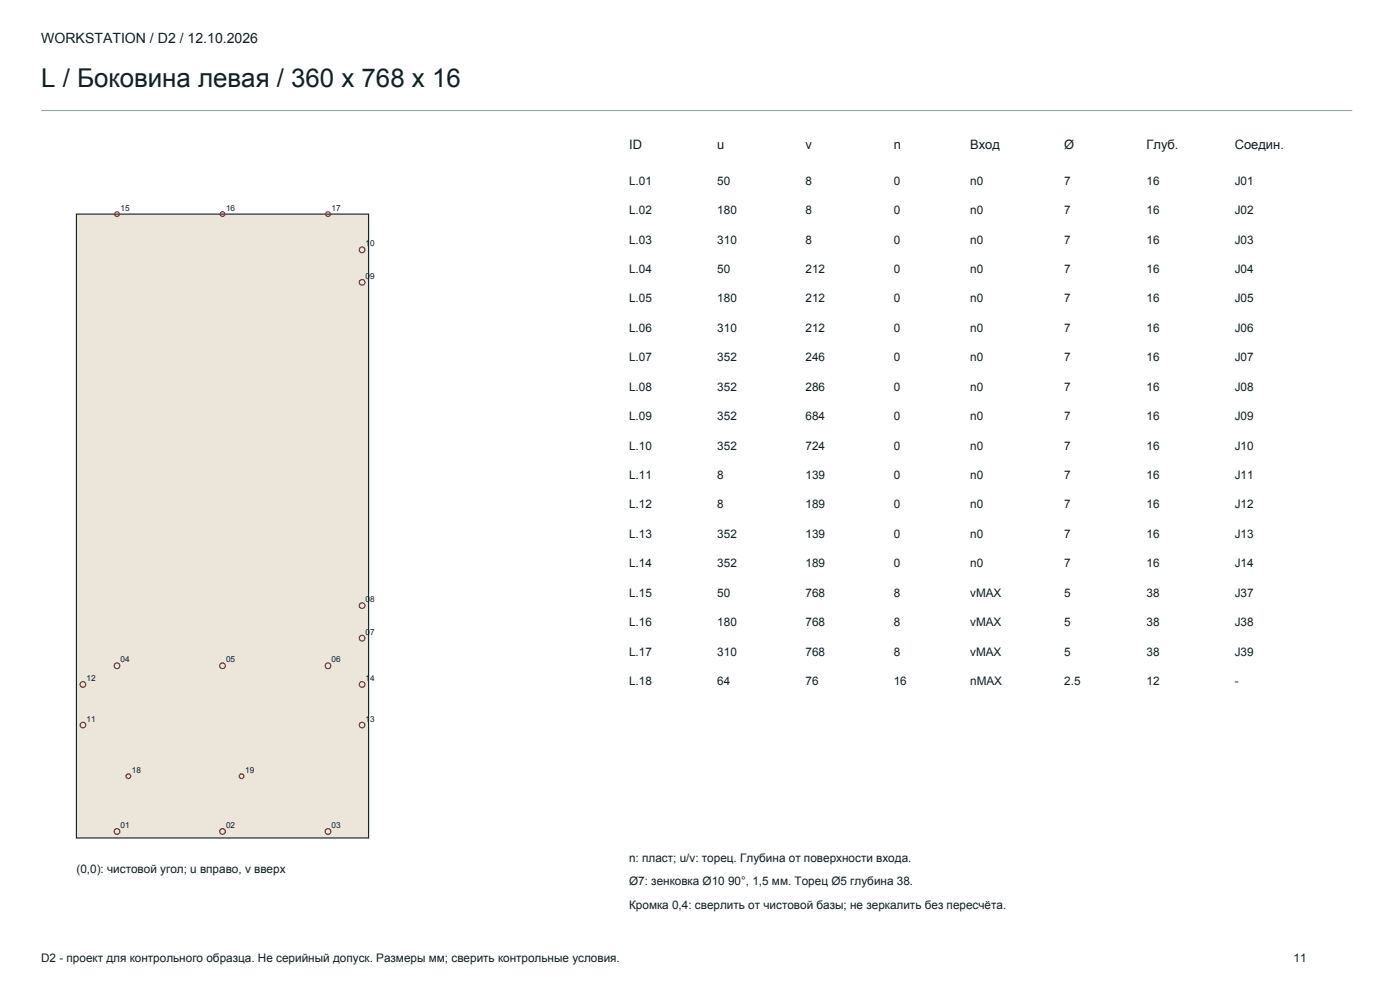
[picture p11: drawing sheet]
<svg xmlns="http://www.w3.org/2000/svg" width="420mm" height="297mm" viewBox="0 0 420 297" stroke-linecap="round" stroke-linejoin="round" font-family="sans-serif">
<path d="M12.3 33.1h393.4" fill="none" stroke="#99a6a6" stroke-width=".35"/>
<path d="M22.9 64.2h87.7v186.9h-87.7z" fill-rule="evenodd" fill="#ebe6d9" stroke="#1a2629" stroke-width=".35"/>
<g fill="none" stroke="#b31f0f" stroke-width=".35">
<circle cx="35.1" cy="64.2" r=".71"/>
<circle cx="66.8" cy="64.2" r=".71"/>
<circle cx="98.4" cy="64.2" r=".71"/>
<circle cx="108.6" cy="74.9" r=".85"/>
<circle cx="108.6" cy="84.6" r=".85"/>
<circle cx="35.1" cy="199.5" r=".85"/>
<circle cx="66.8" cy="199.5" r=".85"/>
<circle cx="98.4" cy="199.5" r=".85"/>
<circle cx="108.6" cy="181.5" r=".85"/>
<circle cx="108.6" cy="191.2" r=".85"/>
<circle cx="24.9" cy="205.1" r=".85"/>
<circle cx="24.9" cy="217.3" r=".85"/>
<circle cx="108.6" cy="205.1" r=".85"/>
<circle cx="108.6" cy="217.3" r=".85"/>
<circle cx="38.5" cy="232.6" r=".71"/>
<circle cx="72.5" cy="232.6" r=".71"/>
<circle cx="35.1" cy="249.2" r=".85"/>
<circle cx="66.8" cy="249.2" r=".85"/>
<circle cx="98.4" cy="249.2" r=".85"/>
</g>
<text font-size="7.8" fill="#121f24" x="12.3" y="26.1">L / Боковина левая / 360 x 768 x 16</text>
<text font-size="4.2" fill="#121f24" x="12.3" y="13">WORKSTATION / D2 / 12.10.2026</text>
<g font-size="3.9" fill="#121f24">
<text x="188.7" y="44.8">ID</text>
<text x="215.2" y="44.8">u</text>
<text x="241.7" y="44.8">v</text>
<text x="268.1" y="44.8">n</text>
<text x="291" y="44.8">Вход</text>
<text x="319.3" y="44.8">Ø</text>
<text x="344" y="44.8">Глуб.</text>
<text x="370.4" y="44.8">Соедин.</text>
</g>
<g font-size="3.5" fill="#121f24">
<text x="188.7" y="55.3">L.01</text>
<text x="215.2" y="55.3">50</text>
<text x="241.7" y="55.3">8</text>
<text x="268.1" y="55.3">0</text>
<text x="291" y="55.3">n0</text>
<text x="319.3" y="55.3">7</text>
<text x="344" y="55.3">16</text>
<text x="370.4" y="55.3">J01</text>
<text x="188.7" y="64.2">L.02</text>
<text x="215.2" y="64.2">180</text>
<text x="241.7" y="64.2">8</text>
<text x="268.1" y="64.2">0</text>
<text x="291" y="64.2">n0</text>
<text x="319.3" y="64.2">7</text>
<text x="344" y="64.2">16</text>
<text x="370.4" y="64.2">J02</text>
<text x="188.7" y="73">L.03</text>
<text x="215.2" y="73">310</text>
<text x="241.7" y="73">8</text>
<text x="268.1" y="73">0</text>
<text x="291" y="73">n0</text>
<text x="319.3" y="73">7</text>
<text x="344" y="73">16</text>
<text x="370.4" y="73">J03</text>
<text x="188.7" y="81.8">L.04</text>
<text x="215.2" y="81.8">50</text>
<text x="241.7" y="81.8">212</text>
<text x="268.1" y="81.8">0</text>
<text x="291" y="81.8">n0</text>
<text x="319.3" y="81.8">7</text>
<text x="344" y="81.8">16</text>
<text x="370.4" y="81.8">J04</text>
<text x="188.7" y="90.6">L.05</text>
<text x="215.2" y="90.6">180</text>
<text x="241.7" y="90.6">212</text>
<text x="268.1" y="90.6">0</text>
<text x="291" y="90.6">n0</text>
<text x="319.3" y="90.6">7</text>
<text x="344" y="90.6">16</text>
<text x="370.4" y="90.6">J05</text>
<text x="188.7" y="99.4">L.06</text>
<text x="215.2" y="99.4">310</text>
<text x="241.7" y="99.4">212</text>
<text x="268.1" y="99.4">0</text>
<text x="291" y="99.4">n0</text>
<text x="319.3" y="99.4">7</text>
<text x="344" y="99.4">16</text>
<text x="370.4" y="99.4">J06</text>
<text x="188.7" y="108.3">L.07</text>
<text x="215.2" y="108.3">352</text>
<text x="241.7" y="108.3">246</text>
<text x="268.1" y="108.3">0</text>
<text x="291" y="108.3">n0</text>
<text x="319.3" y="108.3">7</text>
<text x="344" y="108.3">16</text>
<text x="370.4" y="108.3">J07</text>
<text x="188.7" y="117.1">L.08</text>
<text x="215.2" y="117.1">352</text>
<text x="241.7" y="117.1">286</text>
<text x="268.1" y="117.1">0</text>
<text x="291" y="117.1">n0</text>
<text x="319.3" y="117.1">7</text>
<text x="344" y="117.1">16</text>
<text x="370.4" y="117.1">J08</text>
<text x="188.7" y="125.9">L.09</text>
<text x="215.2" y="125.9">352</text>
<text x="241.7" y="125.9">684</text>
<text x="268.1" y="125.9">0</text>
<text x="291" y="125.9">n0</text>
<text x="319.3" y="125.9">7</text>
<text x="344" y="125.9">16</text>
<text x="370.4" y="125.9">J09</text>
<text x="188.7" y="134.7">L.10</text>
<text x="215.2" y="134.7">352</text>
<text x="241.7" y="134.7">724</text>
<text x="268.1" y="134.7">0</text>
<text x="291" y="134.7">n0</text>
<text x="319.3" y="134.7">7</text>
<text x="344" y="134.7">16</text>
<text x="370.4" y="134.7">J10</text>
<text x="188.7" y="143.5">L.11</text>
<text x="215.2" y="143.5">8</text>
<text x="241.7" y="143.5">139</text>
<text x="268.1" y="143.5">0</text>
<text x="291" y="143.5">n0</text>
<text x="319.3" y="143.5">7</text>
<text x="344" y="143.5">16</text>
<text x="370.4" y="143.5">J11</text>
<text x="188.7" y="152.4">L.12</text>
<text x="215.2" y="152.4">8</text>
<text x="241.7" y="152.4">189</text>
<text x="268.1" y="152.4">0</text>
<text x="291" y="152.4">n0</text>
<text x="319.3" y="152.4">7</text>
<text x="344" y="152.4">16</text>
<text x="370.4" y="152.4">J12</text>
<text x="188.7" y="161.2">L.13</text>
<text x="215.2" y="161.2">352</text>
<text x="241.7" y="161.2">139</text>
<text x="268.1" y="161.2">0</text>
<text x="291" y="161.2">n0</text>
<text x="319.3" y="161.2">7</text>
<text x="344" y="161.2">16</text>
<text x="370.4" y="161.2">J13</text>
<text x="188.7" y="170">L.14</text>
<text x="215.2" y="170">352</text>
<text x="241.7" y="170">189</text>
<text x="268.1" y="170">0</text>
<text x="291" y="170">n0</text>
<text x="319.3" y="170">7</text>
<text x="344" y="170">16</text>
<text x="370.4" y="170">J14</text>
<text x="188.7" y="178.8">L.15</text>
<text x="215.2" y="178.8">50</text>
<text x="241.7" y="178.8">768</text>
<text x="268.1" y="178.8">8</text>
<text x="291" y="178.8">vMAX</text>
<text x="319.3" y="178.8">5</text>
<text x="344" y="178.8">38</text>
<text x="370.4" y="178.8">J37</text>
<text x="188.7" y="187.6">L.16</text>
<text x="215.2" y="187.6">180</text>
<text x="241.7" y="187.6">768</text>
<text x="268.1" y="187.6">8</text>
<text x="291" y="187.6">vMAX</text>
<text x="319.3" y="187.6">5</text>
<text x="344" y="187.6">38</text>
<text x="370.4" y="187.6">J38</text>
<text x="188.7" y="196.5">L.17</text>
<text x="215.2" y="196.5">310</text>
<text x="241.7" y="196.5">768</text>
<text x="268.1" y="196.5">8</text>
<text x="291" y="196.5">vMAX</text>
<text x="319.3" y="196.5">5</text>
<text x="344" y="196.5">38</text>
<text x="370.4" y="196.5">J39</text>
<text x="188.7" y="205.3">L.18</text>
<text x="215.2" y="205.3">64</text>
<text x="241.7" y="205.3">76</text>
<text x="268.1" y="205.3">16</text>
<text x="291" y="205.3">nMAX</text>
<text x="319.3" y="205.3">2.5</text>
<text x="344" y="205.3">12</text>
<text x="370.4" y="205.3">-</text>
<text x="22.9" y="261.7">(0,0): чистовой угол; u вправо, v вверх</text>
<text x="188.7" y="258.2">n: пласт; u/v: торец. Глубина от поверхности входа.</text>
<text x="188.7" y="265.3">Ø7: зенковка Ø10 90°, 1,5 мм. Торец Ø5 глубина 38.</text>
<text x="188.7" y="272.3">Кромка 0,4: сверлить от чистовой базы; не зеркалить без пересчёта.</text>
<text x="12.3" y="288.2">D2 - проект для контрольного образца. Не серийный допуск. Размеры мм; сверить контрольные условия.</text>
<text x="388.1" y="288.2">11</text>
</g>
<g font-size="2.5" fill="#121f24">
<text x="36.2" y="63.1">15</text>
<text x="67.8" y="63.1">16</text>
<text x="99.5" y="63.1">17</text>
<text x="109.7" y="73.8">10</text>
<text x="109.7" y="83.6">09</text>
<text x="109.7" y="180.5">08</text>
<text x="109.7" y="190.2">07</text>
<text x="36.2" y="198.5">04</text>
<text x="67.8" y="198.5">05</text>
<text x="99.5" y="198.5">06</text>
<text x="25.9" y="204.1">12</text>
<text x="109.7" y="204.1">14</text>
<text x="25.9" y="216.2">11</text>
<text x="109.7" y="216.2">13</text>
<text x="39.6" y="231.6">18</text>
<text x="73.5" y="231.6">19</text>
<text x="36.2" y="248.1">01</text>
<text x="67.8" y="248.1">02</text>
<text x="99.5" y="248.1">03</text>
</g>
</svg>
